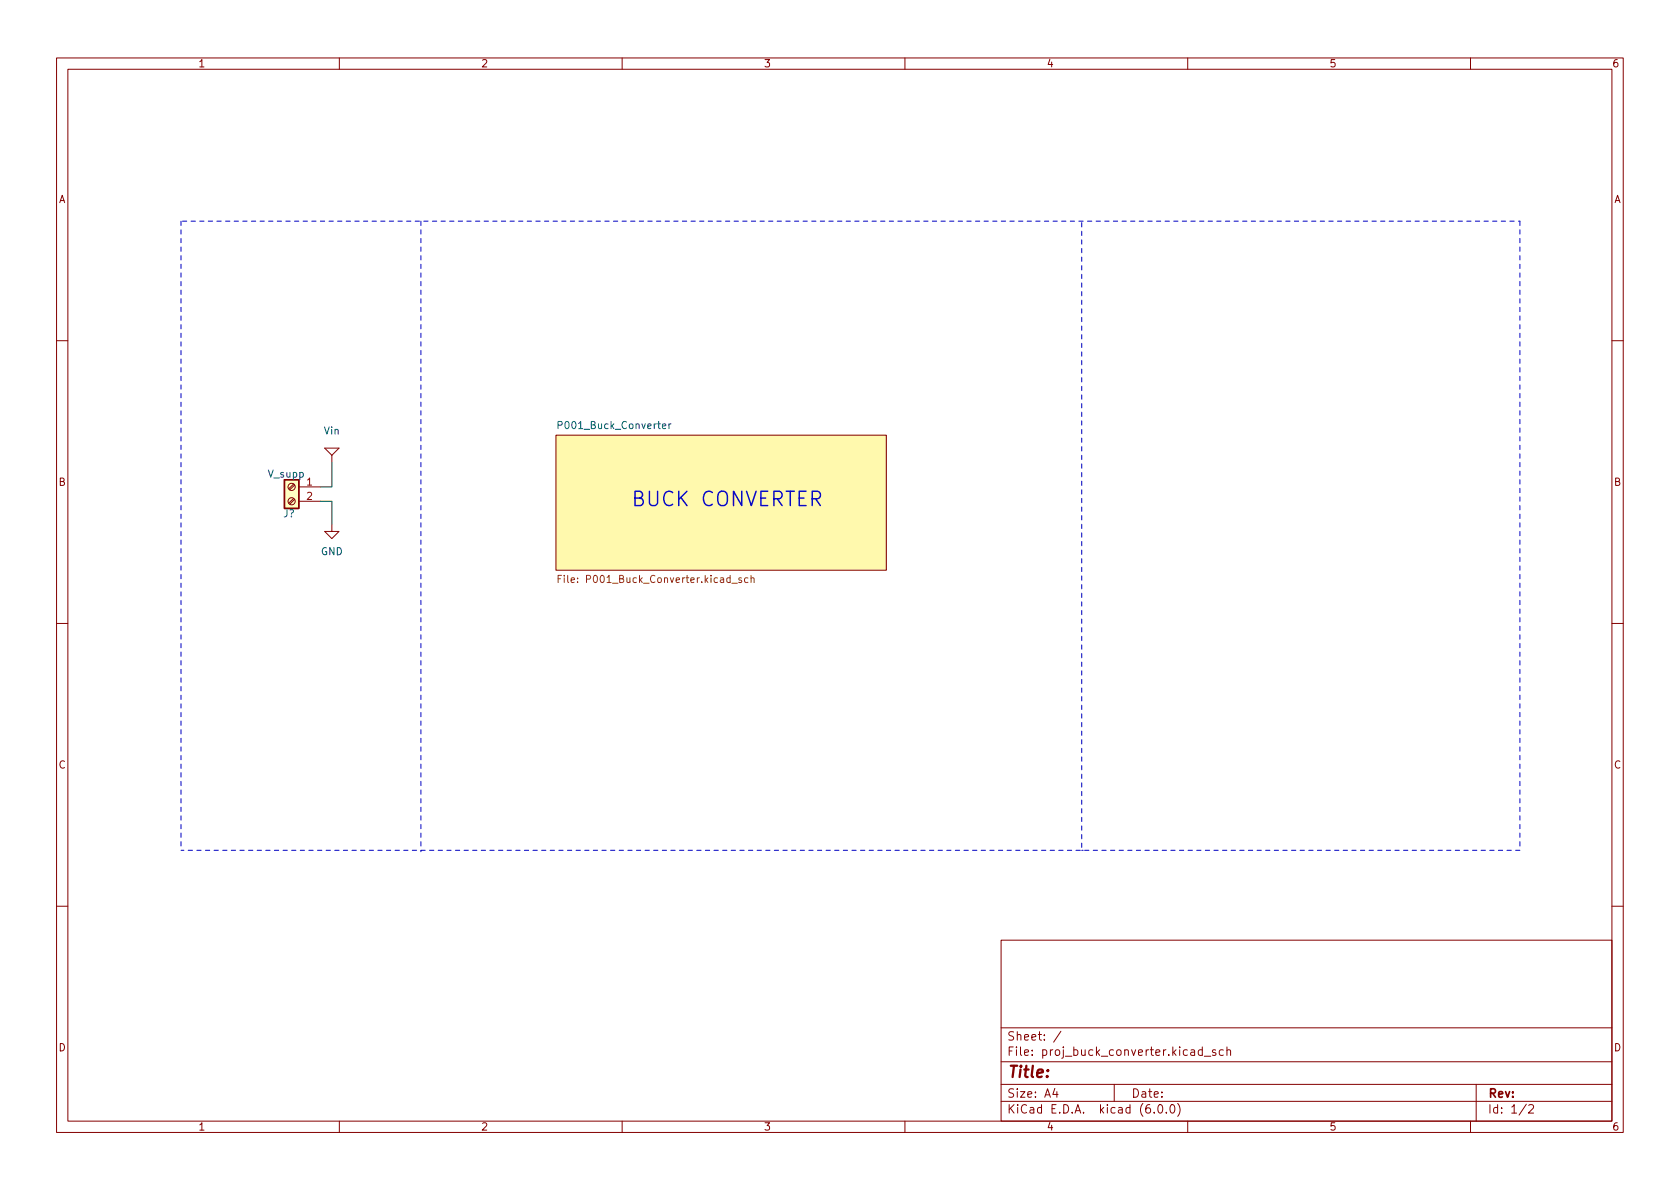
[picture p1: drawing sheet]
<svg xmlns="http://www.w3.org/2000/svg" width="297mm" height="210mm" viewBox="0 0 297 210" stroke-linecap="round" stroke-linejoin="round" font-family="sans-serif">
<g fill="none" stroke="#840000" stroke-width=".18">
<path d="M10 10.2h277v190.1h-277zM12 12.2h273v186.1h-273zM60 10.2v2M110 10.2v2M160 10.2v2M210 10.2v2M260 10.2v2M10 60.2h2M57.4 79.2h2.5zM57.4 79.2l1.3 1.3M59.9 79.2l-1.2 1.3M98.3 77h58.4v23.8h-58.4z"/>
<path d="M285 60.2h2M51.9 88.1l-.8 .9M51.9 85.6l-.8 .8M52.1 88.3l-.9 .8M52.1 85.8l-.9 .8M52.8 86.1h3.8M52.8 88.6h3.8M58.7 92.7v1.3h1.2l-1.2 1.2-1.3-1.2h1.3M58.7 80.5v1.3M10 110.2h2M285 110.2h2M10 160.2h2"/>
<path d="M177 166.3h108v32h-108zM285 160.2h2M60 198.3v2M110 198.3v2M160 198.3v2M177 194.8h108M177 191.8h108M177 187.8h108M177 181.8h108M186.5 192.5l-.4 1h1M186.9 193v1M187.6 182.4l-1.3 1.9"/>
<path d="M197 191.8v3M204.1 196.7v.1M204.9 195.4l.2-.1a.81 .81 0 0 1 .6 .7 .81 .81 0 0 1-.3 .8h-.2a.81 .81 0 0 1-.6-.6 .81 .81 0 0 1 .3-.8zM206.2 196.7v.1M207.1 195.4l.1-.1a.81 .81 0 0 1 .6 .7 .81 .81 0 0 1-.3 .8h-.1a.81 .81 0 0 1-.6-.6 .81 .81 0 0 1 .3-.8zM208.2 195.1a1.72 1.72 0 0 1 0 2.3M210 198.3v2M212.6 185.7l-.5-.1-.2 .3v.4l.1 .3h.6M212.6 185.1v1.5M212.9 186.8h1.2M214.9 185.7l-.3-.1-.2 .2v.3l.5 .1v.4h-.5M216.3 185.7l-.4-.1-.3 .3v.4l.1 .3h.6"/>
<path d="M216.9 185.8l.2-.2 .4 .1 .1 .9M216.9 185.1v1.5M260 198.3v2M261 191.8v6.5M269.9 195.3l-1.3 1.9M270.3 195.5l.6-.2 .2 .2 .1 .3-1 1h1"/>
<circle cx="51.6" cy="86.1" r=".63"/>
<circle cx="51.6" cy="88.6" r=".63"/>
</g>
<path d="M98.3 77h58.4v23.8h-58.4z" fill="#fff9ad" stroke="#fff9ad" stroke-width=".18"/>
<path d="M98.7 75.2l.6-.1 .1-.1-.1-.4-.6-.1v1.3M117.1 75.4l.6-.1v-.3h-.4l-.2 .1 .1 .6h.5M118.3 75v.8M118.6 75l-.3 .2" fill="none" stroke="#006464" stroke-width=".18"/>
<path d="M98.7 102.3h.4M99.3 101.7h-.6v1.3M131.1 102.2h-.3l-.2 .1 .1 .2 .4 .2v.3h-.5M132.2 102.2h-.3l-.3 .2 .2 .6h.4M132.8 102.3l.2-.1h.3v.8M132.8 101.7v1.3" fill="none" stroke="#725600" stroke-width=".18"/>
<path d="M50.3 84.8h2.5v5.1h-2.5z" fill="#ffffc2" stroke="#ffffc2" stroke-width=".18"/>
<path d="M50.3 84.8h2.5v5.1h-2.5z" fill="none" stroke="#840000" stroke-width=".25"/>
<path d="M32 39.1v111.3M32.3 39.1h236.4M74.4 39.1v111.5M191.3 39.4v111M268.7 39.1v111.3M191.3 150.4h.2M268.7 150.4h-236.7" fill="none" stroke="#0000c2" stroke-width=".18" stroke-dasharray=".8 .8"/>
<path d="M56.6 88.6h2.1v4.1M58.7 81.8v4.3h-2.1" fill="none" stroke="#009600" stroke-width=".18"/>
<text font-size="3.5" fill="#0000c2" x="111.5" y="89.5">BUCK CONVERTER</text>
<text font-size="2.8" fill="#840000" x="178" y="190.6">Title:</text>
<g font-size="2.1" fill="#840000">
<text x="178" y="184">Sheet: /</text>
<text x="178" y="186.7">File: proj_buck_converter.kicad_sch</text>
<text x="178" y="196.9">KiCad E.D.A. kicad (6.0.0)</text>
<text x="178" y="194.1">Size: A4</text>
<text x="200" y="194.1">Date:</text>
<text x="263" y="194.1">Rev:</text>
<text x="263" y="196.9">Id: 1/2</text>
</g>
<g font-size="1.8" fill="#840000">
<text x="35" y="11.9">1</text>
<text x="85" y="11.9">2</text>
<text x="135" y="11.9">3</text>
<text x="185" y="11.9">4</text>
<text x="235" y="11.9">5</text>
<text x="285" y="11.9">6</text>
<text x="10.3" y="35.9">A</text>
<text x="285.3" y="35.9">A</text>
<text x="10.3" y="85.9">B</text>
<text x="285.3" y="85.9">B</text>
<text x="10.3" y="135.9">C</text>
<text x="285.3" y="135.9">C</text>
<text x="10.3" y="185.9">D</text>
<text x="285.3" y="185.9">D</text>
<text x="35" y="199.9">1</text>
<text x="85" y="199.9">2</text>
<text x="135" y="199.9">3</text>
<text x="185" y="199.9">4</text>
<text x="235" y="199.9">5</text>
<text x="285" y="199.9">6</text>
</g>
<g font-size="1.8" fill="#006464">
<text x="57.3" y="76.8">Vin</text>
<text x="99.2" y="75.9">P001_Buck_Converter</text>
<text x="47.4" y="84.4">V_supp</text>
<text x="50.1" y="91.5">J?</text>
<text x="56.7" y="98.2">GND</text>
</g>
<g font-size="1.8" fill="#a90000">
<text x="54.2" y="85.8">1</text>
<text x="54.2" y="88.4">2</text>
</g>
<text font-size="1.8" fill="#725600" x="100" y="103.1">File: P001_Buck_Converter.kicad_sch</text>
</svg>
